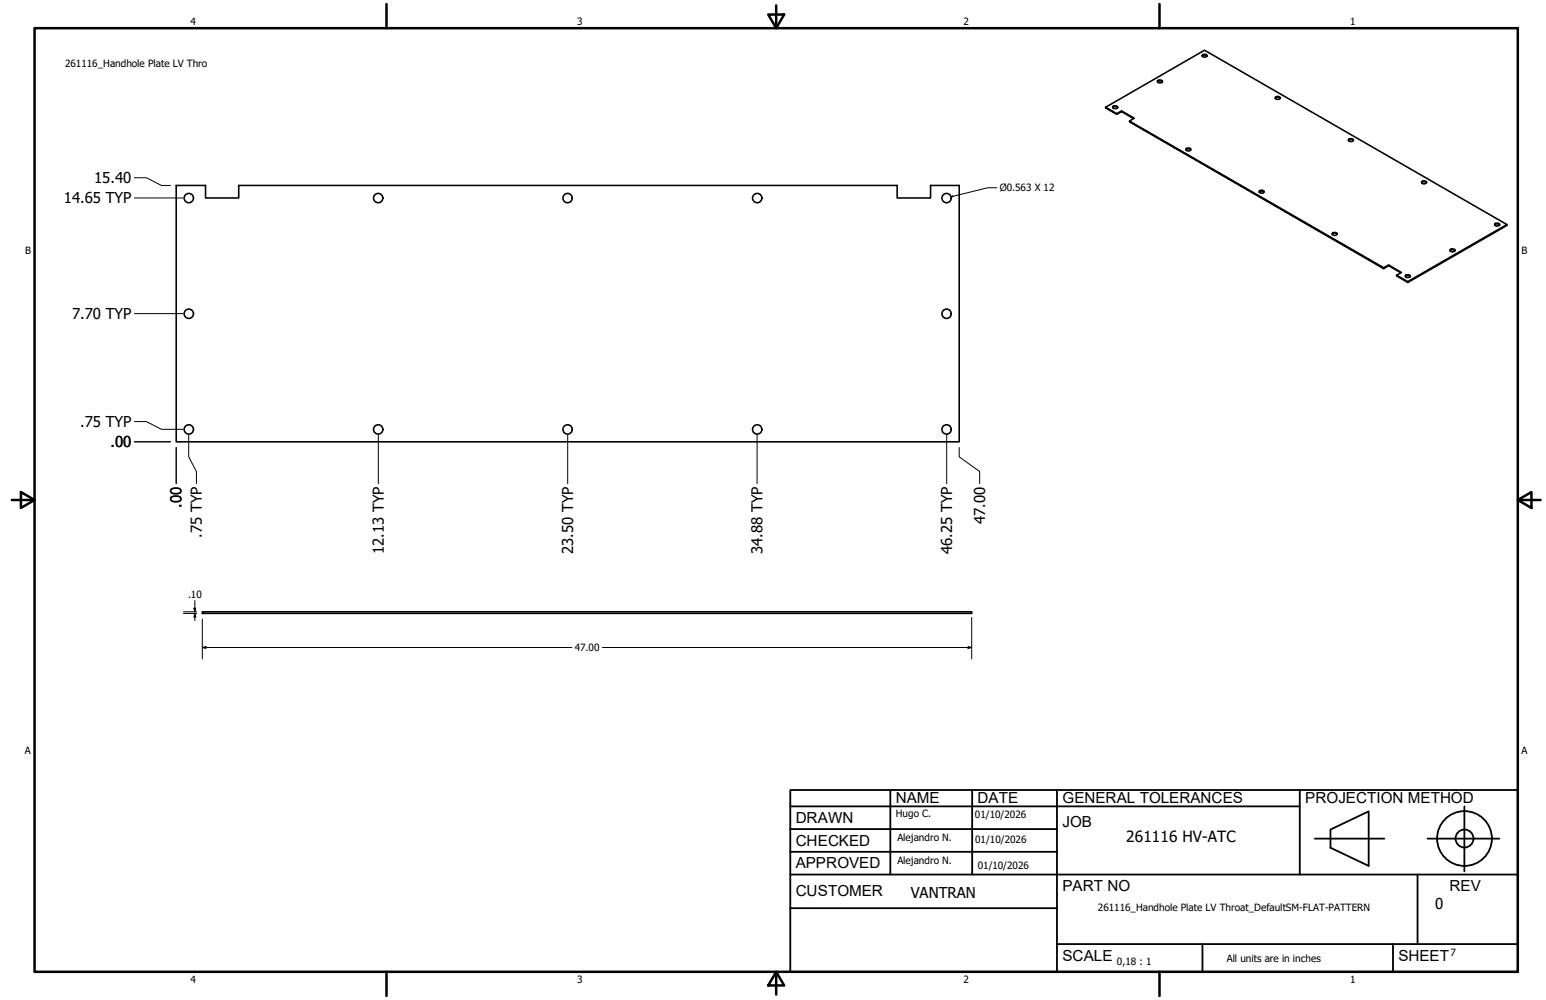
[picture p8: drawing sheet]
<svg xmlns="http://www.w3.org/2000/svg" width="432mm" height="279mm" viewBox="0 0 432 279" stroke-linecap="round" stroke-linejoin="round" font-family="sans-serif">
<!-- layer: Visible (ANSI) -->
<g fill="none" stroke="#000" stroke-width=".44">
<path d="M335.8 15.7l.5-.3h.6l.2 .3M335.9 15.2h.5a.45 .45 0 0 1 .7 .2 .45 .45 0 0 1-.5 .5l-.2 .1a.47 .47 0 0 1-.5-.2 .47 .47 0 0 1 0-.6zM308.8 30l3.1 1.8v.1l-3.1-1.7zM308.8 30l27.6-16 84.5 48.7-27.7 16M310.8 30.1l.5-.3h.6l.3 .3M311 29.7l.4-.1a.45 .45 0 0 1 .7 .2 .45 .45 0 0 1-.4 .6 .49 .49 0 0 1-.7-.1 .49 .49 0 0 1 0-.6zM311.9 31.8l1.3-.8 3.6 2-1.3 .8M313.2 31.2l-1.3 .7M313.2 31.2l3.4 1.9M313.2 31v.2M315.5 33.8l71 41v.3l-71-41.1zM323.3 22.9l.7-.4 .7 .4"/>
<path d="M323.3 22.6l.6-.2a.46 .46 0 0 1 .7 .1 .46 .46 0 0 1-.2 .6l-.4 .1a.56 .56 0 0 1-.7-.6zM356.2 27.5l.4-.3h.6l.4 .3M356.2 27.2l.6-.3a.46 .46 0 0 1 .6 .1 .46 .46 0 0 1-.1 .7h-.3a.6 .6 0 0 1-.8-.5zM376.6 39.2l.4-.2h.6l.4 .2M376.7 38.9l.6-.2a.51 .51 0 0 1 .7 .6l-.9 .3-.5-.3zM49.2 51.8h8.2v3.5h9.3v-3.5h183.9v3.5h9.3v-3.5h8v71.6h-218.7zM331.2 41.8l.4-.2h.6l.4 .2M331.3 41.5l.4-.1a.5 .5 0 0 1 .7 0 .5 .5 0 0 1 .1 .6l-.5 .2a.49 .49 0 0 1-.6-.1 .49 .49 0 0 1-.1-.6zM351.7 53.7l.7-.4 .7 .4M351.7 53.4l.6-.3a.46 .46 0 0 1 .7 .2 .46 .46 0 0 1-.2 .6l-.4 .1a.56 .56 0 0 1-.7-.6zM397.1 51.1l.5-.4 .8 .4M397.1 50.7l.6-.2a.43 .43 0 0 1 .6 .1 .43 .43 0 0 1-.1 .6l-.5 .2a.45 .45 0 0 1-.5-.1 .45 .45 0 0 1-.1-.6z"/>
<path d="M372.1 65.5l.5-.3 .8 .3M372.2 65.2l.2-.2a.63 .63 0 0 1 .7 0 .63 .63 0 0 1 .3 .5l-.7 .3a.45 .45 0 0 1-.5-.1 .45 .45 0 0 1 0-.5zM386.5 75.1l1.4-.9 3.3 2M386.5 74.8l1.4-.8 3.5 2.1-1.3 .8M387.9 74v.2M392.5 77.3l.6-.3h.5l.3 .3M392.7 76.8h.4a.45 .45 0 0 1 .8 .1 .45 .45 0 0 1-.5 .6 .49 .49 0 0 1-.7 0 .49 .49 0 0 1 0-.7zM405 70l.7-.3 .7 .3M405.1 69.7l.5-.2a.51 .51 0 0 1 .7 .6l-.8 .3-.5-.3zM417.5 62.9l.5-.4 .6 .1 .2 .3M417.6 62.4h.5a.45 .45 0 0 1 .7 .1 .45 .45 0 0 1-.5 .6l-.2 .1a.47 .47 0 0 1-.5-.2 .47 .47 0 0 1 0-.6zM420.9 62.7v.3l-27.7 15.9-3.1-1.8v-.2l3.1 1.8v.2"/>
<path d="M56.5 170.9h214.9v.5h-214.9z"/>
<circle cx="52.7" cy="55.3" r="1.3"/>
<circle cx="105.6" cy="55.3" r="1.3"/>
<circle cx="158.5" cy="55.3" r="1.3"/>
<circle cx="211.5" cy="55.3" r="1.3"/>
<circle cx="264.4" cy="55.3" r="1.3"/>
<circle cx="52.7" cy="87.7" r="1.3"/>
<circle cx="264.4" cy="87.7" r="1.3"/>
<circle cx="52.7" cy="120" r="1.3"/>
<circle cx="105.6" cy="120" r="1.3"/>
<circle cx="158.5" cy="120" r="1.3"/>
<circle cx="211.5" cy="120" r="1.3"/>
<circle cx="264.4" cy="120" r="1.3"/>
</g>
<!-- layer: Borde (ANSI) -->
<g fill="none" stroke="#000" stroke-width=".7">
<path d="M9.7 7.9h414.2v263.6h-414.2zM107.9 1.1v6.8M214.6 4.1h4.4l-2.2 3.8zM216.8 1.5v6.4M323.8 1.1v6.8M3.3 139.7h6.4M5.8 137.5l3.9 2.2-3.9 2.2zM423.9 139.7l3.8-2.2v4.4zM423.9 139.7h6.4M107.9 271.5v6.8M216.8 271.5l2.2 3.8h-4.4zM216.8 271.5v6.4"/>
<path d="M323.8 271.5v6.8"/>
</g>
<!-- layer: Title (ANSI)-1 -->
<g fill="none" stroke="#000" stroke-width=".51">
<path d="M220.7 220.7h203.2v50.8h-203.2zM220.7 225.3h142.3M220.7 231.6h74.5M220.7 238h74.5M248.7 220.7v23.6M271.5 220.7v23.6M295.2 220.7v50.8M363 220.7v23.6M367.2 234.3h19.5M371.6 231.8l10.7-5.1v15.2l-10.7-5zM398.7 234.3h20.1M409 225.3v18.2"/>
<path d="M220.7 244.3h203.2M220.7 253.7h74.5M395.9 244.3v19.5M295.2 263.8h128.7M335.9 263.8v7.7M389.1 263.8v7.7"/>
<circle cx="409" cy="234.3" r="7.7"/>
<circle cx="409" cy="234.3" r="2.51"/>
</g>
<!-- layer: Cota (ANSI) -->
<g fill="none" stroke="#000" stroke-width=".28">
<path d="M37.5 55.3h13.6M37.5 49.7h3.4l4.2 2.1h2.5M37.5 87.6h13.6M37.5 117.8h3.4l4.2 2.2h6M37.5 123.4h10.1M49.2 125v10.1M52.7 121.5v6.1l2.2 4.2v3.3M105.7 121.5v13.6M158.6 121.5v13.6M211.5 121.5v13.6M264.4 121.5v13.6M267.9 125v2.6l5.7 4.2v3.3"/>
<path d="M51.2 170.9h3.7M51.2 171.4h3.7M54.2 169.9h.5l-.3 1zM54.4 171.4l.3 1h-.5zM54.4 167.8v3.1M54.4 171.4v2M56.5 173v11.1M271.4 172.5v11.6M56.5 180.9l1-.2v.5zM56.5 180.9h103.2M168.3 180.9h103.1M270.4 180.7l1 .2-1 .3z"/>
</g>
<path d="M265.7 55l.4-.3 .1 .3zM278.4 52.5h-2.5l-10.2 2.5" fill="none" stroke="#000" stroke-width=".28"/>
<path d="M265.7 55l.4-.3 .1 .3z" fill="#000"/>
<!-- layer: Cota (ANSI) -->
<path d="M54.2 169.9h.5l-.3 1zM54.4 171.4l.3 1h-.5zM56.5 180.9l1-.2v.5zM270.4 180.7l1 .2-1 .3z" fill="#000"/>
<g font-size="4.3">
<text x="250.2" y="224.2">NAME</text>
<text x="273" y="224.2">DATE</text>
<text x="296.7" y="224.3">GENERAL TOLERANCES</text>
<text x="364.6" y="224.3">PROJECTION METHOD</text>
<text x="222.2" y="229.9">DRAWN</text>
<text x="296.7" y="230.9">JOB</text>
<text x="222.2" y="236.3">CHECKED</text>
<text x="314.6" y="235.1">261116 HV-ATC</text>
<text x="222.2" y="242.6">APPROVED</text>
<text x="222.2" y="250.3">CUSTOMER</text>
<text x="296.7" y="249">PART NO</text>
<text x="404.8" y="248.9">REV</text>
<text x="296.7" y="268.4">SCALE</text>
<text x="390.6" y="268.4">SHEET</text>
</g>
<g font-size="4.2">
<text x="26.3" y="51.2">15.40</text>
<text x="17.8" y="56.8">14.65 TYP</text>
<text x="20.1" y="89.2">7.70 TYP</text>
<text x="22.4" y="119.3">.75 TYP</text>
<text x="30.9" y="125">.00</text>
<text x="50.7" y="141.8" transform="rotate(-90 50.7 141.8)">.00</text>
<text x="275.1" y="146.4" transform="rotate(-90 275.1 146.4)">47.00</text>
<text x="56.4" y="150.3" transform="rotate(-90 56.4 150.3)">.75 TYP</text>
<text x="107.2" y="154.9" transform="rotate(-90 107.2 154.9)">12.13 TYP</text>
<text x="160.1" y="154.9" transform="rotate(-90 160.1 154.9)">23.50 TYP</text>
<text x="213" y="154.9" transform="rotate(-90 213 154.9)">34.88 TYP</text>
<text x="265.9" y="154.9" transform="rotate(-90 265.9 154.9)">46.25 TYP</text>
<text x="254.4" y="250.8">VANTRAN</text>
<text x="400.9" y="254">0</text>
</g>
<g font-size="2.8">
<text x="53.2" y="6.9">4</text>
<text x="161.2" y="6.9">3</text>
<text x="269.1" y="6.9">2</text>
<text x="377.1" y="6.9">1</text>
<text x="18.2" y="18.7">261116_Handhole Plate LV Thro</text>
<text x="279.2" y="53.5">Ø0.563 X 12</text>
<text x="7" y="70.9">B</text>
<text x="424.9" y="70.9">B</text>
<text x="52.5" y="166.9">.10</text>
<text x="160.5" y="181.9">47.00</text>
<text x="6.9" y="210.6">A</text>
<text x="424.9" y="210.6">A</text>
<text x="250.2" y="228.3">Hugo C.</text>
<text x="272.3" y="228.4">01/10/2026</text>
<text x="250.6" y="234.9">Alejandro N.</text>
<text x="272.4" y="235.6">01/10/2026</text>
<text x="250.6" y="241.5">Alejandro N.</text>
<text x="273.1" y="242.8">01/10/2026</text>
<text x="306.6" y="254.5">261116_Handhole Plate LV Throat_DefaultSM-FLAT-PATTERN</text>
<text x="312" y="269.7">0,18 : 1</text>
<text x="342.6" y="268.7">All units are in inches</text>
<text x="405.1" y="267.1">7</text>
<text x="53.2" y="274.6">4</text>
<text x="161.2" y="274.6">3</text>
<text x="269.1" y="274.6">2</text>
<text x="377.1" y="274.6">1</text>
</g>
</svg>
